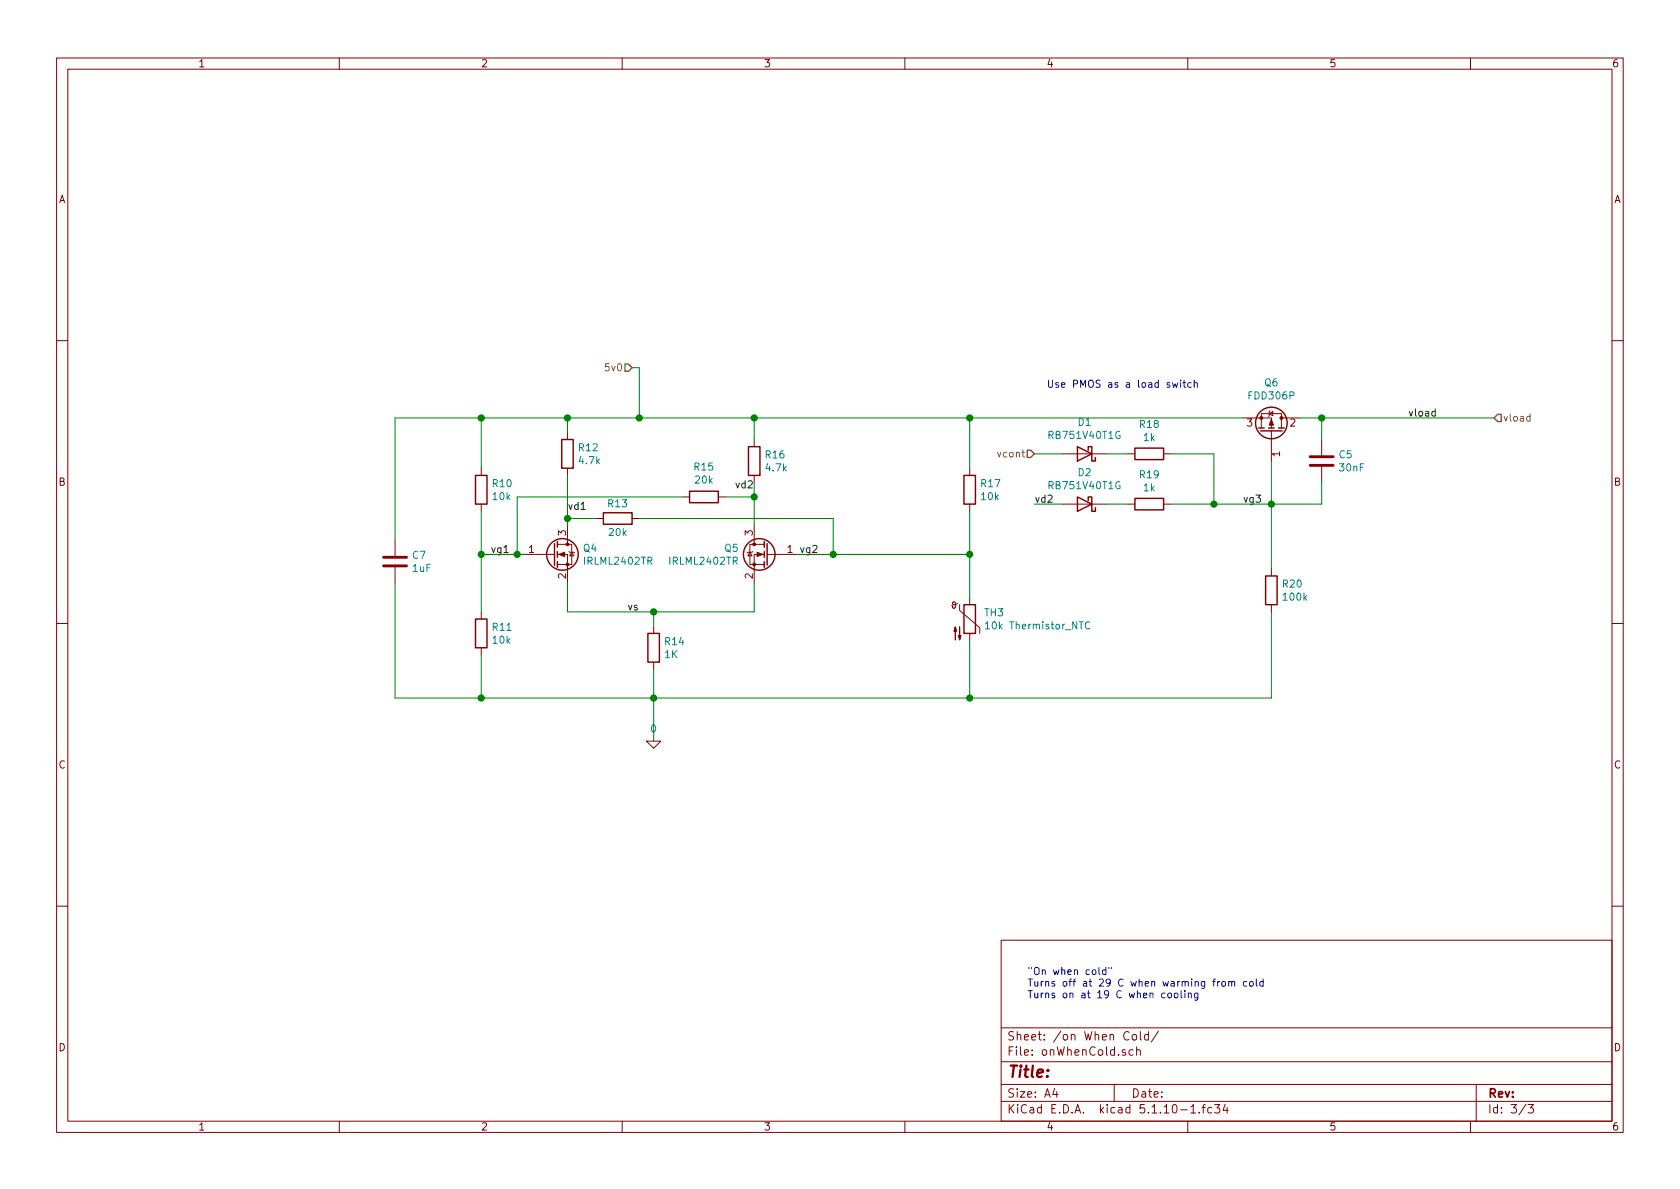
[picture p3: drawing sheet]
<svg xmlns="http://www.w3.org/2000/svg" width="297mm" height="210mm" viewBox="0 0 297 210" stroke-linecap="round" stroke-linejoin="round" font-family="sans-serif">
<g fill="none" stroke="#840000" stroke-width=".18">
<path d="M10 10.3h277v189.9h-277zM12 12.2h273v186.1h-273zM60 10.3v1.9M110 10.3v1.9M160 10.3v1.9M210 10.3v1.9M260 10.3v1.9M10 60.2h2M100.3 76.4v1.3M133.3 77.7v1.3M219.7 73.9h5.1v1.8M223 75.7v-2.6h3.6v2.6"/>
<path d="M224.4 73.1l.6-.3v.7zM224.5 72.6l-.1 .2v.7l-.1 .2M224.8 76.2v5.3M226.6 73.9h3.3M233.7 77.7v2.8M285 60.2h2M69.8 95.5v2.8M85.1 82.8v1.3M85.1 89.1v1.3M92.7 98h5.3M98.6 98h1.7v5.1M98.6 96.3h2.5v3.5h-2.5"/>
<path d="M100.3 82.8v1.3M100.3 93v3.3M100.6 97.5l.1 .2h.8l.1 .1M101.1 97.7l.4 .6h-.8zM105.4 91.7h1.3M111.8 91.7h1.2M120.6 87.9h1.3M127 87.9h1.3M132.6 97.7l.4 .6h-.8zM133.1 97.5l-.1 .2h-.8l-.1 .1M133.3 84.1v1.2M133.3 93v3.3"/>
<path d="M135.1 98h-1.8v5.1M135.1 96.3h-2.5v3.5h2.5M135.6 98h5.4M171.4 82.8v1.3M171.4 89.1v1.3M188 80.3h7.6M188 89.1h7.6M199.4 80.3h1.3M199.4 89.1h1.3M205.7 80.3h1.3M205.7 89.1h1.3M233.7 82.5v2.8"/>
<path d="M10 110.3h2M69.8 100.3v2.8M85.1 108.2v1.3M85.1 114.5v1.3M115.6 110.7v1.3M115.6 117.1v1.3M169.3 106.7l-.3 .2-.3 .1-.3-.2v-.3l.3-.1 .2 .2v.8l-.2 .2-.3-.2v-.2l-.1-.1M169.7 106.9v1l3.5 3.1v1M171.4 105.7v1.2M171.4 112v1.3M224.8 100.6v1.2M224.8 106.9v1.3"/>
<path d="M285 110.3h2M114.3 131.1h2.5l-1.2 1.2zM10 160.2h2M177 166.3h108v32h-108zM285 160.2h2M60 198.3v1.9M110 198.3v1.9M160 198.3v1.9M177 194.8h108M177 191.8h108M177 187.8h108M177 181.8h108"/>
<path d="M186.5 192.5l-.4 1h1M186.8 193v1M197 191.8v3M199 185.7a.37 .37 0 0 0-.6 .1l.1 .2 .5 .2 .1 .1-.3 .3-.4-.1M200.3 183.1l.2-.2 .4 .2v.7l-.2 .1-.4-.1zM200.3 185.7l-.4-.1-.3 .3 .1 .6 .2 .1 .4-.1M201 185.7a.37 .37 0 0 1 .6 .1v.8M201 185.1v1.5M201.6 182.4v1.3l.2 .2M203 183l-.4-.1-.3 .3 .2 .6h.5M203 182.4v1.5M204.8 182.3l-1.2 2"/>
<path d="M208.8 196.3h1.1M210 198.3v1.9M210.5 195.8l.5-.5v1.5M210.5 196.8h.9M212 196.7v.1M212.5 195.8h.6M213.1 195.3l-.3 .2v1.3M214.2 195.9l-.4-.1-.3 .3 .2 .6h.5M214.8 195.3h.9l-.5 .6 .4 .1v.7l-.2 .1-.6-.1M216.6 195.2l-.3 1.1h.9M217 195.8v1M260 198.3v1.9"/>
<path d="M261 191.8v6.5M269.8 195.2l-1.2 2M270.2 195.3h.9l-.5 .6 .4 .1v.7l-.2 .1-.6-.1"/>
</g>
<g fill="none" stroke="#840000" stroke-width=".25">
<path d="M99.3 77.7h2v5.1h-2zM132.3 79h2.1v5.1h-2.1zM190.5 79l2.5 1.3-2.5 1.2zM192.4 79.6v-.6h.6v2.5h.7v-.6M200.7 79.2h5v2.1h-5zM222.5 75.7h1M222.9 76.2h3.8M224.3 75.7h1M226.1 75.7h1M84.1 84.1h2v5h-2zM98 96.1v3.8M98.6 95.8v1"/>
<path d="M98.6 97.5v1M98.6 99.3v1M106.7 90.7h5.1v2h-5.1zM121.9 86.9h5.1v2h-5.1zM135.1 95.8v1M135.1 97.5v1M135.1 99.3v1M135.6 96.1v3.8M170.4 84.1h2.1v5h-2.1zM190.5 87.9l2.5 1.2-2.5 1.3zM192.4 88.5v-.6h.6v2.5h.7v-.6M200.7 88.1h5v2.1h-5z"/>
<path d="M84.1 109.5h2v5h-2zM114.6 112h2v5.1h-2zM170.4 106.9h2.1v5.1h-2.1zM223.8 101.8h2v5.1h-2z"/>
<circle cx="224.8" cy="74.8" r="2.79"/>
<circle cx="99.4" cy="98" r="2.79"/>
<circle cx="134.2" cy="98" r="2.79"/>
</g>
<g fill="#840000" stroke="#840000" stroke-width=".18">
<path d="M168.9 110.9l.3 .7h-.5l.2-.7v2.3z"/>
<path d="M169.7 110.9v2.3l-.3-.8h.5l-.2 .8z"/>
<path d="M98.8 98l1-.3v.7z"/>
<path d="M224.8 74.2l.4 1h-.8z"/>
<path d="M133.9 97.7l1 .3-1 .4z"/>
<circle cx="100.3" cy="99.8" r=".25"/>
<circle cx="100.3" cy="96.3" r=".25"/>
<circle cx="223" cy="73.9" r=".25"/>
<circle cx="226.6" cy="73.9" r=".25"/>
<circle cx="133.3" cy="99.8" r=".25"/>
<circle cx="133.3" cy="96.3" r=".25"/>
</g>
<path d="M174.2 110.3l.4-.3v1.2M174.2 111.2h.8M192.7 110.1a.51 .51 0 0 0-.6 0 .51 .51 0 0 0-.2 .6 .46 .46 0 0 0 .2 .5 .46 .46 0 0 0 .6-.1" fill="none" stroke="#008484" stroke-width=".18"/>
<path d="M67.8 98.5h4.1M231.6 82.3h4.1M231.6 80.8h4.1M67.8 100.1h4.1" fill="none" stroke="#840000" stroke-width=".51"/>
<g fill="none" stroke="#008400" stroke-width=".18">
<path d="M85.1 73.9v8.9M100.3 73.9v2.5M111.8 65h1.2v8.9M133.3 73.9v3.8M171.4 73.9v8.9M219.7 73.9h-149.9v21.6M229.9 73.9h34.3M233.7 73.9v3.8M85.1 98h7.6M85.1 90.4v17.8M100.3 84.1v8.9M100.3 91.7h5.1"/>
<path d="M113 91.7h34.3v6.3M120.6 87.9h-29.2v10.1M128.3 87.9h5M133.3 85.3v7.7M141 98h30.4M171.4 90.4v15.3M182.9 89.1h5.1M182.9 80.3h5.1M195.6 89.1h3.8M195.6 80.3h3.8M207 80.3h7.6v8.8M224.8 81.5v19.1"/>
<path d="M233.7 85.3v3.8h-26.7M69.8 103.1v20.3h155v-15.2M85.1 115.8v7.6M100.3 103.1v5.1h33v-5.1M115.6 108.2v2.5M115.6 118.4v12.7M171.4 113.3v10.1"/>
</g>
<path d="M110.5 64.4h.6l.7 .6-.7 .7h-.6zM181.6 79.6h.6l.7 .7-.7 .6h-.6zM264.8 73.3h.6v1.2h-.6l-.6-.6z" fill="none" stroke="#848400" stroke-width=".25"/>
<path d="M270.5 73.7l-.3-.1-.3 .3 .2 .5h.4M270.5 73.2v1.3" fill="none" stroke="#848400" stroke-width=".18"/>
<path d="M253.8 72.8l-.4-.1-.2 .3 .1 .5h.5M253.8 72.3v1.3M102.7 90.1h.8" fill="none" stroke="#000" stroke-width=".18"/>
<g fill="none" stroke="#0000c2" stroke-width=".18">
<path d="M185.4 67.2v1.1l.2 .2 .4-.1 .1-.1v-1.1M187.1 67.7h-.3l-.1 .1v.2l.4 .1v.3h-.4M187.7 68.1l.6-.1-.1-.3h-.3l-.2 .1 .1 .6h.4M211.2 67.8l.1-.1h.3l.1 .8M194.3 171.1v1.1l.2 .1M195.5 171.5h-.4l-.2 .2 .1 .6h.5M195.5 171.1v1.2M196.1 171.1v.2M196.5 171.1v.2M206.6 175.7l.3-.1 .2 .1v.5l-.1 .2h-.3l-.2-.1zM207.7 175.7l.1-.1 .4 .1 .1 .5-.1 .2h-.4l-.1-.1zM208.8 175.2v1.1l.2 .1"/>
<path d="M209.5 175.6v.8M210.1 175.7l.2-.1 .3 .1v.7M210.1 175.6v.8M211.8 175.6l-.1 1.2-.1 .1-.3-.1M211.8 175.7l-.4-.1-.2 .2 .1 .6h.5M215.3 173.6v.8M215.7 173.6l-.4 .2M216.1 173.7l.2-.1 .3 .1 .1 .5-.1 .1-.3 .1-.2-.1zM217.2 173.7l.2-.1h.3l.1 .8M217.2 173.6v.8M217.8 173.7l.2-.1h.3v.8M220.4 173.6h-.3l-.3 .2 .2 .5h.4"/>
<path d="M221 173.7l.2-.1 .3 .1 .1 .5-.1 .1-.3 .1-.2-.1zM222.1 173.1v1.1l.2 .2M223.3 173.6h-.3l-.3 .2 .2 .5h.4M223.3 173.1v1.3"/>
</g>
<g fill="#008400" stroke="#008400" stroke-width=".25">
<circle cx="171.5" cy="123.4" r=".51"/>
<circle cx="233.7" cy="73.9" r=".51"/>
<circle cx="85.1" cy="98" r=".51"/>
<circle cx="113" cy="73.9" r=".51"/>
<circle cx="85.1" cy="123.4" r=".51"/>
<circle cx="100.3" cy="73.9" r=".51"/>
<circle cx="224.8" cy="89.1" r=".51"/>
<circle cx="85.1" cy="73.9" r=".51"/>
<circle cx="147.3" cy="98" r=".51"/>
<circle cx="214.6" cy="89.1" r=".51"/>
<circle cx="115.6" cy="123.4" r=".51"/>
<circle cx="91.4" cy="98" r=".51"/>
<circle cx="100.3" cy="91.7" r=".51"/>
<circle cx="171.5" cy="98" r=".51"/>
<circle cx="133.4" cy="87.9" r=".51"/>
<circle cx="115.6" cy="108.2" r=".51"/>
<circle cx="171.5" cy="73.9" r=".51"/>
<circle cx="133.4" cy="73.9" r=".51"/>
</g>
<text font-size="2.8" fill="#840000" x="178" y="190.5">Title:</text>
<g font-size="2.1" fill="#840000">
<text x="178" y="184">Sheet: /on When Cold/</text>
<text x="178" y="186.7">File: onWhenCold.sch</text>
<text x="178" y="196.9">KiCad E.D.A. kicad 5.1.10-1.fc34</text>
<text x="178" y="194.1">Size: A4</text>
<text x="200" y="194.1">Date:</text>
<text x="263" y="194.1">Rev:</text>
<text x="263" y="196.9">Id: 3/3</text>
</g>
<g font-size="1.8" fill="#840000">
<text x="35" y="11.9">1</text>
<text x="85" y="11.9">2</text>
<text x="135" y="11.9">3</text>
<text x="185" y="11.9">4</text>
<text x="235" y="11.9">5</text>
<text x="285" y="11.9">6</text>
<text x="10.4" y="35.9">A</text>
<text x="285.4" y="35.9">A</text>
<text x="220.5" y="75.4">3</text>
<text x="228.1" y="75.4">2</text>
<text x="226.3" y="80.7" transform="rotate(-90 226.3 80.7)">1</text>
<text x="10.4" y="85.9">B</text>
<text x="285.4" y="85.9">B</text>
<text x="100.1" y="94.7" transform="rotate(-90 100.1 94.7)">3</text>
<text x="133.1" y="94.7" transform="rotate(-90 133.1 94.7)">3</text>
<text x="93.5" y="97.8">1</text>
<text x="139.2" y="97.8">1</text>
<text x="100.1" y="102.3" transform="rotate(-90 100.1 102.3)">2</text>
<text x="133.1" y="102.3" transform="rotate(-90 133.1 102.3)">2</text>
<text x="10.4" y="135.9">C</text>
<text x="285.4" y="135.9">C</text>
<text x="10.4" y="185.9">D</text>
<text x="285.4" y="185.9">D</text>
<text x="35" y="199.9">1</text>
<text x="85" y="199.9">2</text>
<text x="135" y="199.9">3</text>
<text x="185" y="199.9">4</text>
<text x="235" y="199.9">5</text>
<text x="285" y="199.9">6</text>
</g>
<g font-size="1.8" fill="#848400">
<text x="107.3" y="65.7">5v0</text>
<text x="265.7" y="74.5">vload</text>
<text x="176.6" y="80.9">vcont</text>
</g>
<g font-size="1.8" fill="#0000c2">
<text x="189.1" y="68.6">Use PMOS as a load switch</text>
<text x="181.6" y="172.4">&quot;On when cold&quot;</text>
<text x="181.6" y="174.5">Turns off at 29 C when warming from cold</text>
<text x="181.6" y="176.5">Turns on at 19 C when cooling</text>
</g>
<g font-size="1.8" fill="#008484">
<text x="220.9" y="70.6">FDD306P</text>
<text x="223.6" y="68.3">Q6</text>
<text x="185.7" y="77.6">RB751V40T1G</text>
<text x="190.7" y="75.3">D1</text>
<text x="201.6" y="75.7">R18</text>
<text x="202.2" y="78">1k</text>
<text x="102.4" y="79.8">R12</text>
<text x="102.5" y="82.1">4.7k</text>
<text x="122.8" y="83.2">R15</text>
<text x="135.4" y="81.1">R16</text>
<text x="135.5" y="83.4">4.7k</text>
<text x="236.8" y="81">C5</text>
<text x="236.9" y="83.4">30nF</text>
<text x="87.1" y="86.2">R10</text>
<text x="87.2" y="88.4">10k</text>
<text x="107.6" y="89.7">R13</text>
<text x="123" y="85.5">20k</text>
<text x="173.5" y="86.2">R17</text>
<text x="173.6" y="88.4">10k</text>
<text x="185.7" y="86.5">RB751V40T1G</text>
<text x="190.7" y="84.2">D2</text>
<text x="201.6" y="84.6">R19</text>
<text x="202.2" y="86.9">1k</text>
<text x="107.7" y="94.8">20k</text>
<text x="73" y="98.8">C7</text>
<text x="73" y="101.1">1uF</text>
<text x="103.2" y="97.6">Q4</text>
<text x="103.5" y="99.9">IRLML2402TR</text>
<text x="118.5" y="99.9">IRLML2402TR</text>
<text x="128.2" y="97.6">Q5</text>
<text x="226.8" y="103.9">R20</text>
<text x="227" y="106.2">100k</text>
<text x="87.1" y="111.6">R11</text>
<text x="87.2" y="113.8">10k</text>
<text x="174.1" y="109">TH3</text>
<text x="174.8" y="111.3">10k Thermistor_NTC</text>
<text x="117.6" y="116.4">1K</text>
<text x="117.6" y="114.1">R14</text>
<text x="115.1" y="129.5">0</text>
</g>
<g font-size="1.8">
<text x="248.9" y="73.7">vload</text>
<text x="130.3" y="86.4">vd2</text>
<text x="182.9" y="88.9">vd2</text>
<text x="219.7" y="88.9">vg3</text>
<text x="100.3" y="90.2">vd1</text>
<text x="87.1" y="97.8">vg1</text>
<text x="141.7" y="97.8">vg2</text>
<text x="111.1" y="107.9">vs</text>
</g>
</svg>
